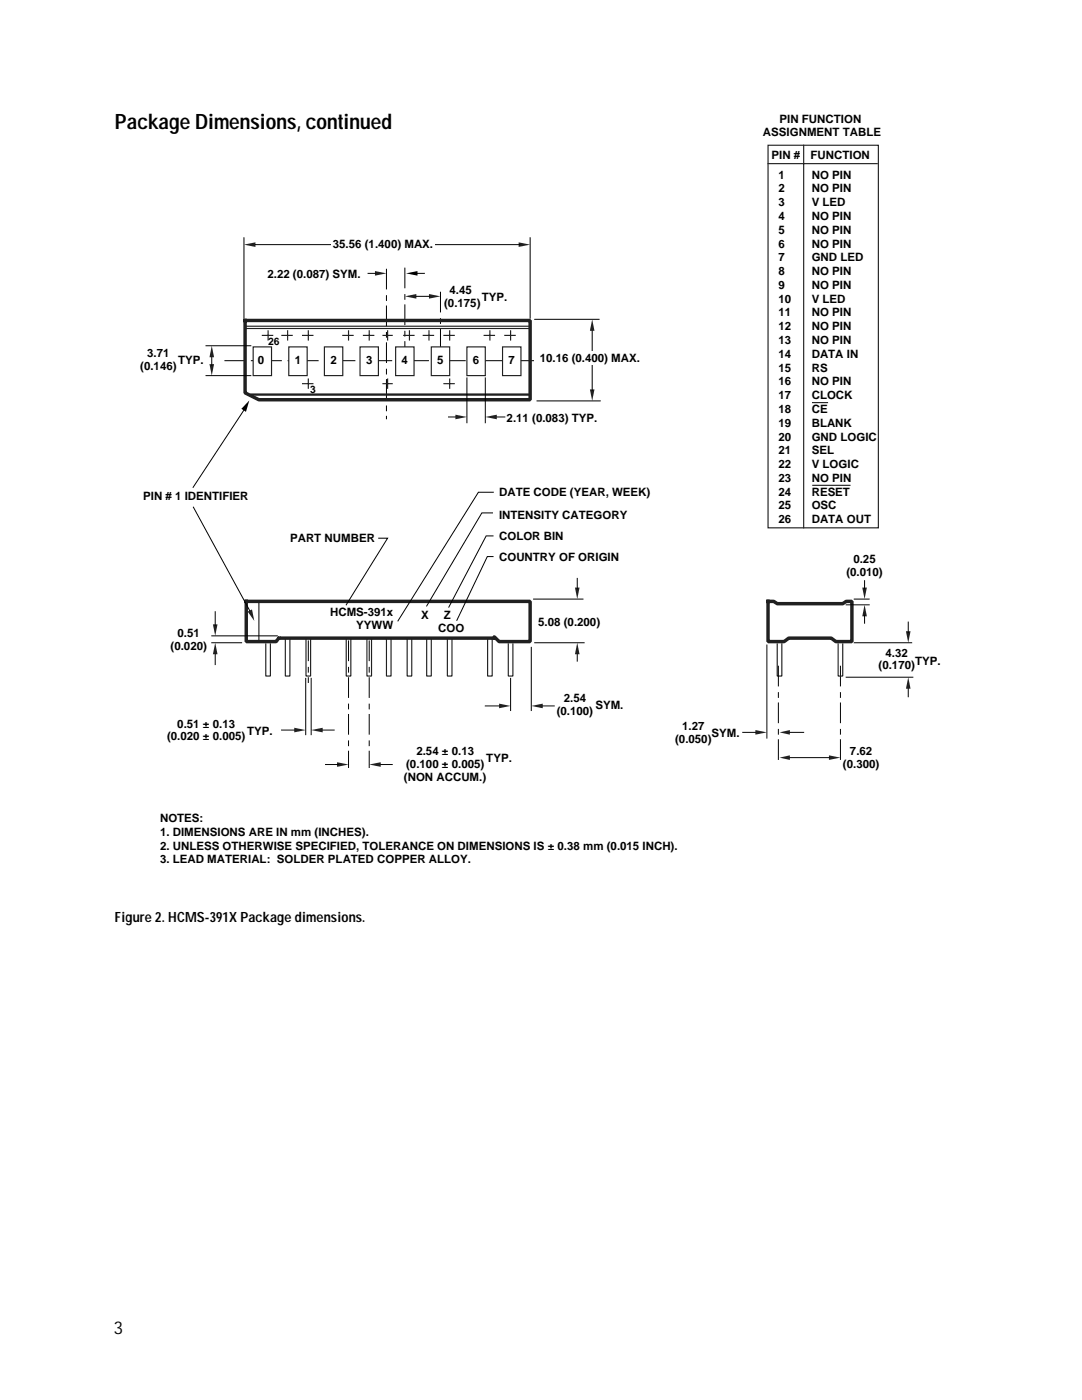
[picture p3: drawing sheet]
<svg xmlns="http://www.w3.org/2000/svg" width="216mm" height="279mm" viewBox="0 0 216 279" stroke-linecap="round" stroke-linejoin="round" font-family="sans-serif">
<g fill="none" stroke="#231f20" stroke-width=".23">
<path d="M53 128.5v6.4h1v-6.4M56.9 127.4v7.5h1v-7.5M61.1 127.4v7.5h.9v-7.5M69.1 127.4v7.5h.9v-7.5M73.2 127.4v7.5h.9v-7.5M77.1 127.4v7.5h.9v-7.5M81.2 127.4v7.5h1v-7.5M85.1 127.4v7.5h1v-7.5M89.3 127.4v7.5h.9v-7.5M97.3 127.4v7.5h.9v-7.5M101.4 128.5v6.4h.9v-6.4M155.1 128.5v6.4h.9v-6.4"/>
<path d="M167.2 128.5v6.4h1v-6.4"/>
</g>
<path d="M80.8 53.4v16.5M167.7 132.9v18.8" fill="none" stroke="#000" stroke-width=".2" stroke-dasharray="4.1 1.1 1.1 .9" stroke-linecap="butt"/>
<path d="M49.1 120h56.7v8h-6.2l-.9-.9h-.3l.3 .3h-42.9v-.3l-.7 .9h-6zM153.3 120h1.1l.7 .5h13.1l.6-.5h1.2v8h-3.2l-.9-.6h-8.5l-.9 .6h-3.2z" fill="none" stroke="#231f20" stroke-width=".69"/>
<g fill="#231f20">
<path d="M85.6 58.7l2.3 .4-2.3 .5z"/>
<path d="M80.8 59.1l2.3-.4v.9z"/>
</g>
<path d="M48.7 47.4v16.1M83.1 59.1h2.5M106.7 63.7h12.8M107.2 80h12.6" fill="none" stroke="#000" stroke-width=".2"/>
<path d="M87.9 58.2v11.7M44.8 72h64.9" fill="none" stroke="#000" stroke-width=".2" stroke-dasharray="4.1 1.1 1.1 .9" stroke-linecap="butt"/>
<g fill="#231f20">
<path d="M48.7 48.8l2.3-.4v.9z"/>
<path d="M103.5 48.4l2.3 .4-2.3 .5z"/>
</g>
<path d="M51 48.8h52.7" fill="none" stroke="#000" stroke-width=".2"/>
<g fill="#231f20">
<path d="M118.2 63.7l.4 2.3h-.9z"/>
<path d="M117.7 77.7h.9l-.4 2.3z"/>
</g>
<path d="M118.2 66v11.9" fill="none" stroke="#000" stroke-width=".2"/>
<g fill="#231f20">
<path d="M42.3 69l.4 2.3h-.9z"/>
<path d="M41.8 72.7h.9l-.4 2.3z"/>
</g>
<path d="M42.3 71.3v1.6" fill="none" stroke="#000" stroke-width=".2"/>
<path d="M77.1 53.6v30.1" fill="none" stroke="#000" stroke-width=".2" stroke-dasharray="4.1 1.1 1.1 .9" stroke-linecap="butt"/>
<path d="M96.8 83.2l2.3-.4v.9z" fill="#231f20"/>
<path d="M99.1 83.2h1.6" fill="none" stroke="#000" stroke-width=".2"/>
<path d="M90.9 82.8l2.3 .4-2.3 .5z" fill="#231f20"/>
<path d="M89.5 83.2h1.4" fill="none" stroke="#000" stroke-width=".2"/>
<path d="M74.8 54.1l2.3 .5-2.3 .4z" fill="#231f20"/>
<path d="M73.4 54.6h1.4" fill="none" stroke="#000" stroke-width=".2"/>
<path d="M66.1 47.4h20.6v2.8h-20.6z" fill="#fff"/>
<path d="M48.9 64h56.9v15.8h-54.1l-2.8-1.4z" fill="none" stroke="#231f20" stroke-width=".69"/>
<path d="M49.1 65.1h56.5M49.1 65.6h56.5M50.1 78.6h55.7M50.1 78.9h55.7" fill="none" stroke="#231f20" stroke-width=".23"/>
<g fill="#fff" stroke="#231f20" stroke-width=".23">
<path d="M50.5 69.2h3.7v5.8h-3.7z"/>
<path d="M100.3 69.2h3.6v5.8h-3.6z"/>
<path d="M93.2 69.2h3.6v5.8h-3.6z"/>
<path d="M86.1 69.2h3.6v5.8h-3.6z"/>
<path d="M78.9 69.2h3.7v5.8h-3.7z"/>
<path d="M71.8 69.2h3.7v5.8h-3.7z"/>
<path d="M64.7 69.2h3.7v5.8h-3.7z"/>
<path d="M57.6 69.2h3.7v5.8h-3.7z"/>
</g>
<g fill="#fff">
<path d="M101.4 70.6h1.6v2.8h-1.6z"/>
<path d="M94.3 70.6h1.6v2.8h-1.6z"/>
<path d="M87.2 70.6h1.6v2.8h-1.6z"/>
<path d="M80.1 70.6h1.6v2.8h-1.6z"/>
<path d="M73 70.6h1.6v2.8h-1.6z"/>
<path d="M65.9 70.6h1.6v2.8h-1.6z"/>
<path d="M58.8 70.6h1.6v2.8h-1.6z"/>
<path d="M51.4 70.6h1.6v2.8h-1.6z"/>
</g>
<path d="M170.5 119.6h2.9M153 128.7v18.6M168.8 120.7h4.6" fill="none" stroke="#000" stroke-width=".2"/>
<path d="M172.1 117.3h.9l-.5 2.3z" fill="#231f20"/>
<path d="M172.5 115.9v1.6" fill="none" stroke="#000" stroke-width=".2"/>
<path d="M172.5 120.7l.5 2.3h-.9z" fill="#231f20"/>
<path d="M172.5 122.8v1.6" fill="none" stroke="#000" stroke-width=".2"/>
<g fill="#231f20">
<path d="M155.5 151.2l2.1-.5v1z"/>
<path d="M165.4 150.7l2.3 .5-2.3 .5z"/>
</g>
<path d="M157.6 151.2h7.8" fill="none" stroke="#000" stroke-width=".2"/>
<path d="M155.5 146.2l2.1-.5v.9z" fill="#231f20"/>
<path d="M157.6 146.2h2.8" fill="none" stroke="#000" stroke-width=".2"/>
<path d="M150.7 145.7l2.3 .5-2.3 .4z" fill="#231f20"/>
<path d="M48.6 81.9l-10.1 15.4M148.2 146.2h2.5" fill="none" stroke="#000" stroke-width=".2"/>
<path d="M49.8 79.9l-.7 2.3-.9-.6z" fill="#000"/>
<path d="M49.4 122.1l.9-.5 .4 2.3z" fill="#231f20"/>
<path d="M38.6 101.2l11.2 20.7M106.5 119.6h9.8M42.3 128.3h5.9M42.3 126.9h13M101.9 135.4v6.4M106 129.2v12.6M106.7 128.3h9.9" fill="none" stroke="#000" stroke-width=".2"/>
<path d="M51.7 120v8" fill="none" stroke="#231f20" stroke-width=".23"/>
<path d="M42.5 124.6h.9l-.5 2.3z" fill="#231f20"/>
<path d="M42.9 122.1v2.7" fill="none" stroke="#000" stroke-width=".2"/>
<path d="M42.9 128.3l.5 2.3h-.9z" fill="#231f20"/>
<path d="M42.9 130.6v2" fill="none" stroke="#000" stroke-width=".2"/>
<path d="M62.1 145.7l2.3-.5v1z" fill="#231f20"/>
<path d="M64.4 145.7h2.3" fill="none" stroke="#000" stroke-width=".2"/>
<path d="M58.7 145.2l2.3 .5-2.3 .5z" fill="#231f20"/>
<path d="M56.2 145.7h2.5" fill="none" stroke="#000" stroke-width=".2"/>
<path d="M73.7 152.6l2.3-.5v.9z" fill="#231f20"/>
<path d="M76 152.6h2.3" fill="none" stroke="#000" stroke-width=".2"/>
<path d="M67.3 152.1l2.2 .5-2.2 .4z" fill="#231f20"/>
<path d="M65 152.6h2.5" fill="none" stroke="#000" stroke-width=".2"/>
<path d="M106 140.9l2.3-.5v.9z" fill="#231f20"/>
<path d="M108.3 140.9h2.3" fill="none" stroke="#000" stroke-width=".2"/>
<path d="M99.6 140.4l2.3 .5-2.3 .4z" fill="#231f20"/>
<path d="M96.8 140.9h2.8" fill="none" stroke="#000" stroke-width=".2"/>
<path d="M114.7 117.3h.9l-.4 2.3z" fill="#231f20"/>
<path d="M115.2 115.4v2.1" fill="none" stroke="#000" stroke-width=".2"/>
<path d="M115.2 128.3l.4 2.3h-.9z" fill="#231f20"/>
<path d="M98.4 98.2h-2.9l-16.1 25.7M75.6 107.4h1.7l-8.2 13.3M98.3 102.4h-2.2l-11 18.5M98.4 106.9h-1.4l-7.4 14.3M98.4 111.1h-1.2l-6 12.7M61 135.4v11.2M62.1 135.4v11.2M115.2 130.6v1.3" fill="none" stroke="#000" stroke-width=".2"/>
<path d="M69.5 127.8v25.5M73.7 127.8v25.5" fill="none" stroke="#000" stroke-width=".2" stroke-dasharray="4.1 1.1 1.1 .9" stroke-linecap="butt"/>
<path d="M34 125.1h7.6v5.5h-7.6z" fill="#fff"/>
<path d="M105.8 47.4v16.1M41.1 75h9M41.1 69h9M93.2 75.4v9M96.8 75.4v9M168.8 135.2h13.3M170.5 128.3h11.4" fill="none" stroke="#000" stroke-width=".2"/>
<path d="M61.5 127.8v8.5" fill="none" stroke="#000" stroke-width=".2" stroke-dasharray="4.1 1.1 1.1 .9" stroke-linecap="butt"/>
<path d="M180.8 126h.9l-.5 2.3z" fill="#231f20"/>
<path d="M181.2 124.1v2.1" fill="none" stroke="#000" stroke-width=".2"/>
<path d="M181.2 135.2l.5 2.2h-.9z" fill="#231f20"/>
<path d="M181.2 137.4v1.7" fill="none" stroke="#000" stroke-width=".2"/>
<path d="M155.3 132.9v18.8" fill="none" stroke="#000" stroke-width=".2" stroke-dasharray="4.1 1.1 1.1 .9" stroke-linecap="butt"/>
<path d="M106.7 70.1h22.2v2.8h-22.2z" fill="#fff"/>
<path d="M81 54.6l2.3-.5v.9z" fill="#000"/>
<path d="M83.3 54.6h1.4" fill="none" stroke="#000" stroke-width=".2"/>
<g fill="none" stroke="#231f20" stroke-width=".23">
<path d="M153.3 29h22v76.3h-22zM153.3 32.7h21.7M160.4 29v76.3M52.3 66.9h2.1M53.5 66v1.9M56.2 66.9h2.1M57.4 66v1.9M60.4 76.6h2M60.4 66.9h2M61.5 66v1.9M61.5 75.7v1.8M68.4 66.9h2.1"/>
<path d="M69.5 66v1.9M72.5 66.9h2.1M73.7 66v1.9M76.4 76.6h1.9M76.4 66.9h1.9M77.3 66v1.9M77.3 75.7v1.8M80.6 66.9h2M81.7 66v1.9M84.5 66.9h2M85.6 66v1.9M88.6 76.6h2"/>
<path d="M88.6 66.9h2M89.7 66v1.9M89.7 75.7v1.8M96.6 66.9h2.1M97.8 66v1.9M100.7 66.9h2.1M101.9 66v1.9M162.1 80.4h3M162.2 96.9h7.4"/>
</g>
<text font-size="4.2" x="22.9" y="25.7">Package Dimensions, continued</text>
<text font-size="3.5" x="22.6" y="266.1">3</text>
<text font-size="2.8" x="22.9" y="184">Figure 2. HCMS-391X Package dimensions.</text>
<g font-size="2.3">
<text x="152.2" y="27.2">ASSIGNMENT TABLE</text>
<text x="155.6" y="24.6">PIN FUNCTION</text>
<text x="153.9" y="31.7">PIN #</text>
<text x="155.3" y="35.6">1</text>
<text x="161.7" y="31.7">FUNCTION</text>
<text x="162" y="35.6">NO PIN</text>
<text x="155.3" y="38.4">2</text>
<text x="155.3" y="41.1">3</text>
<text x="162" y="38.4">NO PIN</text>
<text x="162" y="41.1">V LED</text>
<text x="155.3" y="43.9">4</text>
<text x="155.3" y="46.6">5</text>
<text x="162" y="43.9">NO PIN</text>
<text x="162" y="46.6">NO PIN</text>
<text x="66.4" y="49.5">35.56 (1.400) MAX.</text>
<text x="155.3" y="49.4">6</text>
<text x="155.3" y="52.1">7</text>
<text x="162" y="49.4">NO PIN</text>
<text x="162" y="52.1">GND LED</text>
<text x="53.4" y="55.5">2.22 (0.087) SYM.</text>
<text x="89.7" y="58.7">4.45</text>
<text x="155.3" y="54.9">8</text>
<text x="155.3" y="57.7">9</text>
<text x="162" y="54.9">NO PIN</text>
<text x="162" y="57.7">NO PIN</text>
<text x="88.6" y="61.2">(0.175)</text>
<text x="96.1" y="60.1">TYP.</text>
<text x="155.3" y="60.4">10</text>
<text x="155.3" y="63.2">11</text>
<text x="155.3" y="65.9">12</text>
<text x="162" y="60.4">V LED</text>
<text x="162" y="63.2">NO PIN</text>
<text x="162" y="65.9">NO PIN</text>
<text x="29.4" y="71.3">3.71</text>
<text x="155.3" y="68.7">13</text>
<text x="155.3" y="71.4">14</text>
<text x="162" y="68.7">NO PIN</text>
<text x="162" y="71.4">DATA IN</text>
<text x="28" y="73.8">(0.146)</text>
<text x="35.6" y="72.7">TYP.</text>
<text x="51.5" y="72.7">0</text>
<text x="58.8" y="72.7">1</text>
<text x="65.9" y="72.7">2</text>
<text x="73" y="72.7">3</text>
<text x="80.1" y="72.7">4</text>
<text x="87.3" y="72.7">5</text>
<text x="94.4" y="72.7">6</text>
<text x="101.5" y="72.7">7</text>
<text x="107.7" y="72.2">10.16 (0.400) MAX.</text>
<text x="155.3" y="74.2">15</text>
<text x="155.3" y="76.9">16</text>
<text x="162" y="74.2">RS</text>
<text x="162" y="76.9">NO PIN</text>
<text x="155.3" y="79.7">17</text>
<text x="155.3" y="82.4">18</text>
<text x="162" y="79.7">CLOCK</text>
<text x="162" y="82.4">CE</text>
<text x="101.1" y="84.1">2.11 (0.083) TYP.</text>
<text x="155.3" y="85.2">19</text>
<text x="155.3" y="87.9">20</text>
<text x="162" y="85.2">BLANK</text>
<text x="162" y="87.9">GND LOGIC</text>
<text x="155.3" y="90.7">21</text>
<text x="155.3" y="93.4">22</text>
<text x="162" y="90.7">SEL</text>
<text x="162" y="93.4">V LOGIC</text>
<text x="28.6" y="99.8">PIN # 1 IDENTIFIER</text>
<text x="99.6" y="98.9">DATE CODE (YEAR, WEEK)</text>
<text x="155.3" y="96.2">23</text>
<text x="155.3" y="98.9">24</text>
<text x="155.3" y="101.7">25</text>
<text x="162" y="96.2">NO PIN</text>
<text x="162" y="98.9">RESET</text>
<text x="162" y="101.7">OSC</text>
<text x="99.6" y="103.5">INTENSITY CATEGORY</text>
<text x="99.6" y="107.9">COLOR BIN</text>
<text x="155.3" y="104.4">26</text>
<text x="162" y="104.4">DATA OUT</text>
<text x="57.9" y="108.2">PART NUMBER</text>
<text x="99.6" y="112">COUNTRY OF ORIGIN</text>
<text x="170.3" y="112.5">0.25</text>
<text x="168.9" y="115">(0.010)</text>
<text x="65.9" y="123">HCMS-391x</text>
<text x="71.1" y="125.5">YYWW</text>
<text x="84.1" y="123.5">X</text>
<text x="88.6" y="123.5">Z</text>
<text x="107.4" y="124.8">5.08 (0.200)</text>
<text x="34" y="129.6">(0.020)</text>
<text x="35.4" y="127.1">0.51</text>
<text x="87.4" y="126.2">COO</text>
<text x="176.7" y="131">4.32</text>
<text x="175.3" y="133.5">(0.170)</text>
<text x="182.6" y="132.6">TYP.</text>
<text x="111.1" y="142.7">(0.100)</text>
<text x="112.5" y="140.2">2.54</text>
<text x="118.8" y="141.6">SYM.</text>
<text x="33.3" y="147.8">(0.020 ± 0.005)</text>
<text x="35.4" y="145.2">0.51 ± 0.13</text>
<text x="49.3" y="146.6">TYP.</text>
<text x="134.7" y="148.2">(0.050)</text>
<text x="136.1" y="145.7">1.27</text>
<text x="142" y="147.1">SYM.</text>
<text x="80.6" y="155.8">(NON ACCUM.)</text>
<text x="81" y="153.3">(0.100 ± 0.005)</text>
<text x="83.1" y="150.7">2.54 ± 0.13</text>
<text x="97" y="152.1">TYP.</text>
<text x="168.2" y="153.3">(0.300)</text>
<text x="169.6" y="150.7">7.62</text>
<text x="31.9" y="164">NOTES:</text>
<text x="31.9" y="166.8">1. DIMENSIONS ARE IN mm (INCHES).</text>
<text x="31.9" y="169.5">2. UNLESS OTHERWISE SPECIFIED, TOLERANCE ON DIMENSIONS IS ± 0.38 mm (0.015 INCH).</text>
<text x="31.9" y="172.3">3. LEAD MATERIAL: SOLDER PLATED COPPER ALLOY.</text>
</g>
<g font-size="2.1">
<text x="53.5" y="68.8">26</text>
<text x="61.9" y="78.4">3</text>
</g>
</svg>
